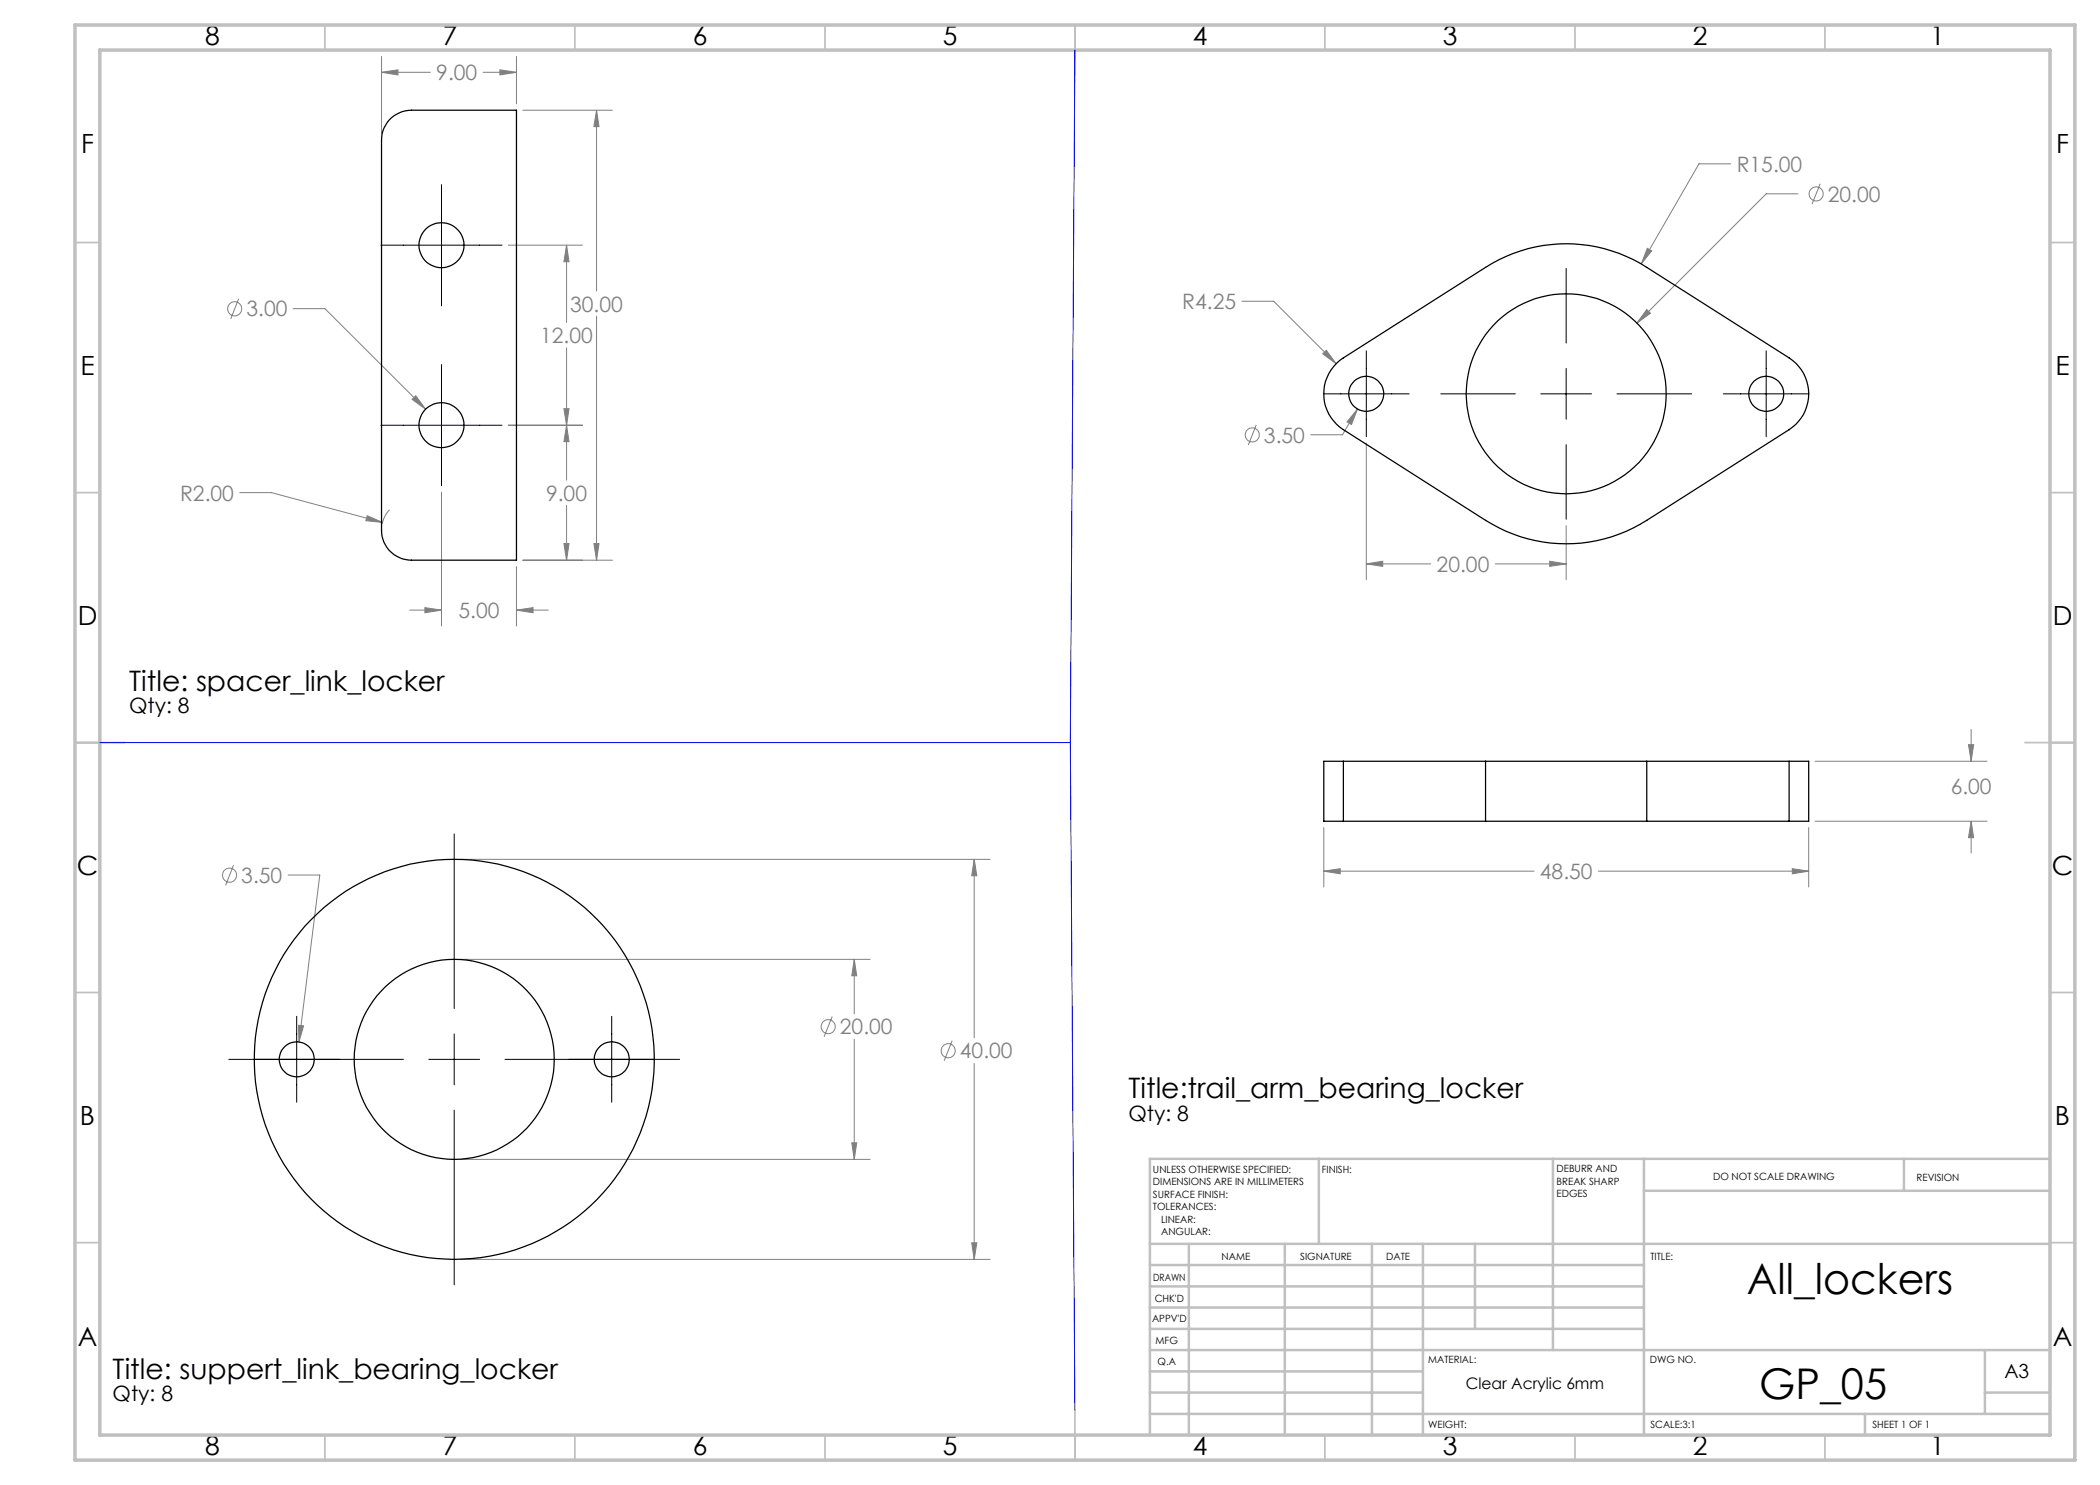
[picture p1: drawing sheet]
<svg xmlns="http://www.w3.org/2000/svg" width="420mm" height="297mm" viewBox="0 0 420 297" stroke-linecap="round" stroke-linejoin="round" font-family="sans-serif">
<g fill="none" stroke="#808080" stroke-width=".2">
<path d="M76.3 11.3v15.5M76.3 14.5h9.8M76.3 14.5l3.3-.5v1zM96.6 14.5h6.7M100 14l3.3 .5-3.3 .5zM103.3 11.3v9.5M104.6 22h17.9M119.3 22v36.2M119.3 22l.5 3.3h-1zM346.1 32.8h-6.3l-11.5 20M359.6 38.8h-6.4l-25.8 25.8M364 36.8l-1.6 4"/>
<path d="M47.7 59.8l-1.6 4M101.7 49h14.8M113.3 49v15.5M113.3 49l.5 3.3h-1zM329.5 49.7l.8 .5-2 2.6zM58.6 61.7h6.4l20.1 20.1M82.4 79.9l.7-.7 2 2.6zM113.3 69.6v26.4M119.3 63.2v48.8M248.4 60.3h6.3l12.5 12.4M264.5 70.8l.8-.7 1.9 2.6zM329.4 61.9l.7 .7-2.7 2z"/>
<path d="M47.9 98.5h6.4l22.2 6M88.3 98.4v26.8M101.7 85.1h14.8M112.8 81.7h1l-.5 3.4zM113.3 85.1l.5 3.2h-1zM251.2 85l-1.5 4M271.5 81.8l-1.2 3.1-.9-.5zM271.5 81.8l-3 5.2h-6.4M273.3 88.6v27.4M73.4 103.1l3.1 1.4-3.3-.4zM77.9 101.9a6 6 0 0 0-1.5 2.9M103.3 113.3v11.9"/>
<path d="M104.6 112h17.9M112.8 108.7h1l-.5 3.3zM113.3 101.1v10.9M118.8 108.7h1l-.5 3.3zM273.3 112.8l3.2-.5v1zM273.3 112.8h12.8M299 112.8h14.2M310 112.3l3.2 .5-3.2 .5zM313.2 105.1v10.9M82 122h6.3M85 121.5l3.3 .5-3.3 .6zM103.3 122h6.3"/>
<path d="M103.3 122l3.3-.5v1.1zM363 152.3h34.4M393.7 148.9h1l-.5 3.4zM394.2 145.9v6.4M46.7 173l-1.6 4.1M57.6 175h6.4l-4.2 33.4M92.1 171.9h105.9M194.8 171.9v35.7M194.8 171.9l.6 3.3h-1.1zM264.8 174.2l3.2-.5v1.1zM264.8 165.5v11.9M264.8 174.2h42"/>
<path d="M319.7 174.2h42M358.5 173.7l3.2 .5-3.2 .6zM361.7 165.5v11.9M363 164.2h34.4M394.2 164.2v6.4M394.2 164.2l.5 3.3h-1zM92.1 191.9h81.9M170.9 191.9v10.9M170.9 191.9l.4 3.3h-.9zM59.7 205.1l1 .1-.9 3.2zM166.4 203.3l-1.6 4.1M170.9 207.9v24"/>
<path d="M190.4 208.1l-1.6 4.1M194.8 212.7v39.2M92.1 231.9h81.9M170.4 228.6h.9l-.4 3.3zM92.1 251.9h105.9M194.3 248.6h1.1l-.6 3.3z"/>
<circle cx="363.2" cy="38.8" r="1.41"/>
<circle cx="46.9" cy="61.8" r="1.41"/>
<circle cx="250.4" cy="87" r="1.41"/>
<circle cx="45.9" cy="175" r="1.41"/>
<circle cx="165.6" cy="205.3" r="1.41"/>
<circle cx="189.7" cy="210.2" r="1.41"/>
</g>
<g fill="none" stroke="#000" stroke-width=".2">
<path d="M88.3 36.9v24.3M76.2 49h24.2M313.2 53.7v14.9M88.3 72.9v24.3M264.7 78.8h17.1M273.3 70.2v17.1M288.1 78.8h15M308.2 78.8h10.1M313.2 73.7v10.2M323.4 78.8h14.9M344.7 78.8h17.1M353.2 70.2v17.1"/>
<path d="M76.2 85.1h24.2M313.2 88.9v15M90.8 166.8v34.9M45.8 211.9h34.9M59.3 203.3v17.1M85.8 211.9h10.1M90.8 206.8v10.2M101 211.9h34.9M122.3 203.3v17.1M90.8 222v35"/>
</g>
<g fill="none" stroke="#c0c0c0" stroke-width=".35">
<path d="M65 5v5M115 5v5M165 5v5M215 5v10M265 5v5M315 5v5M365 5v5M15 48.5h5M410 48.5h5M15 98.5h5M410 98.5h5M15 148.5h10"/>
<path d="M405 148.5h10M15 198.5h5M410 198.5h5M15 248.5h5M410 248.5h5M65 287v5M115 287v5M165 287v5M215 282v10M265 287v5M315 287v5M365 287v5"/>
</g>
<g fill="none" stroke="#c0c0c0" stroke-width=".5">
<path d="M263.8 231.8v17M310.6 231.8v38.2M328.8 231.8v55.2M328.8 238.2h81.2M380.8 231.8v6.4M410 231.8h-180v55.2M230 248.8h180M230 257.3h98.8M230 253h98.8M237.8 248.8v38.2M257 248.8v38.2M274.4 248.8v38.2"/>
<path d="M284.6 248.8v38.2M295 248.8v17M230 265.8h98.8M230 261.5h98.8M230 278.5h54.6M230 274.3h54.6M230 270h180M397 278.5h13M397 270v12.8M230 282.8h180M373 282.8v4.2"/>
</g>
<path d="M15 5h400v287h-400zM20 10h390v277h-390z" fill="none" stroke="#c0c0c0" stroke-width=".7"/>
<path d="M215 10l-.9 138.5M20 148.5h194.1M214.1 148.5l.9 133.5" fill="none" stroke="#00f" stroke-width=".2"/>
<path d="M118.8 108.7h1l-.5 3.3zM119.3 22l.5 3.3h-1zM76.3 14.5l3.3-.5v1zM100 14l3.3 .5-3.3 .5zM113.3 85.1l.5 3.2h-1zM112.8 108.7h1l-.5 3.3zM113.3 49l.5 3.3h-1zM112.8 81.7h1l-.5 3.4zM85 121.5l3.3 .5-3.3 .6zM103.3 122l3.3-.5v1.1zM82.4 79.9l2.7 1.9-2-2.6zM73.4 103.1l-.2 1 3.3 .4zM329.4 61.9l-2 2.7 2.7-2zM329.5 49.7l-1.2 3.1 2-2.6zM264.5 70.8l2.7 1.9-1.9-2.6zM271.5 81.8l-2.1 2.6 .9 .5zM273.3 112.8l3.2-.5v1zM310 112.3l3.2 .5-3.2 .5zM194.8 171.9l.6 3.3h-1.1zM194.3 248.6h1.1l-.6 3.3zM170.9 191.9l.4 3.3h-.9zM170.4 228.6h.9l-.4 3.3zM59.7 205.1l.1 3.3 .9-3.2zM394.2 164.2l.5 3.3h-1zM393.7 148.9h1l-.5 3.4zM358.5 173.7l3.2 .5-3.2 .6zM264.8 174.2l3.2-.5v1.1z" fill="#808080"/>
<g fill="none" stroke="#000" stroke-width=".25">
<path d="M78.3 23.6l1-.7a5.5 5.5 0 0 1 3-.9h21v90h-21a6 6 0 0 1-6-6v-78a5.9 5.9 0 0 1 2-4.4zM267.3 72.6l1.4-1 28.4-18.1a29.9 29.9 0 0 1 32.3 0l28.4 18.1a8.5 8.5 0 0 1 0 14.3l-28.4 18.2a30 30 0 0 1-32.3 0l-28.4-18.2a8.5 8.5 0 0 1-1.4-13.3zM268.7 152.3h-3.9v11.9h3.9M268.7 152.3h28.4M268.7 152.3v11.9M297.1 152.3h32.3M297.1 152.3v11.9M329.4 152.3v11.9M329.4 152.3h28.4M357.8 152.3h3.9v11.9h-3.9M357.8 152.3v11.9M268.7 164.2h28.4"/>
<path d="M297.1 164.2h32.3M329.4 164.2h28.4"/>
<circle cx="88.3" cy="49" r="4.5"/>
<circle cx="273.2" cy="78.8" r="3.5"/>
<circle cx="313.3" cy="78.8" r="20"/>
<circle cx="353.2" cy="78.8" r="3.5"/>
<circle cx="88.3" cy="85" r="4.5"/>
<circle cx="59.3" cy="211.9" r="3.5"/>
<circle cx="90.8" cy="211.9" r="40"/>
<circle cx="90.9" cy="211.9" r="20"/>
<circle cx="122.3" cy="211.9" r="3.5"/>
</g>
<g font-size="8.5">
<text x="349.4" y="258.8">All_lockers</text>
<text x="351.8" y="279.7">GP_05</text>
</g>
<g font-size="5.6">
<text x="25.8" y="138.2">Title: spacer_link_locker</text>
<text x="225.7" y="219.7">Title:trail_arm_bearing_locker</text>
<text x="22.5" y="275.7">Title: suppert_link_bearing_locker</text>
</g>
<g font-size="5.3">
<text x="41" y="8.9">8</text>
<text x="88.5" y="8.9">7</text>
<text x="138.5" y="8.9">6</text>
<text x="188.5" y="8.9">5</text>
<text x="238.5" y="8.9">4</text>
<text x="288.5" y="8.9">3</text>
<text x="338.5" y="8.9">2</text>
<text x="386" y="8.9">1</text>
<text x="16.2" y="30.7">F</text>
<text x="411.2" y="30.7">F</text>
<text x="16.1" y="74.9">E</text>
<text x="411.1" y="74.9">E</text>
<text x="15.5" y="124.9">D</text>
<text x="410.5" y="124.9">D</text>
<text x="15.4" y="174.9">C</text>
<text x="410.4" y="174.9">C</text>
<text x="16" y="224.9">B</text>
<text x="411" y="224.9">B</text>
<text x="15.5" y="269.2">A</text>
<text x="410.5" y="269.2">A</text>
<text x="41" y="290.9">8</text>
<text x="88.5" y="290.9">7</text>
<text x="138.5" y="290.9">6</text>
<text x="188.5" y="290.9">5</text>
<text x="238.5" y="290.9">4</text>
<text x="288.5" y="290.9">3</text>
<text x="338.5" y="290.9">2</text>
<text x="386" y="290.9">1</text>
</g>
<g font-size="4.2" fill="#808080">
<text x="87.3" y="16.1">9.00</text>
<text x="347.3" y="34.3">R15.00</text>
<text x="365.6" y="40.3">20.00</text>
<text x="49.3" y="63.3">3.00</text>
<text x="114" y="62.3">30.00</text>
<text x="236.5" y="61.8">R4.25</text>
<text x="108" y="68.6">12.00</text>
<text x="252.8" y="88.5">3.50</text>
<text x="36" y="100.1">R2.00</text>
<text x="109.2" y="100.1">9.00</text>
<text x="287.3" y="114.4">20.00</text>
<text x="91.7" y="123.6">5.00</text>
<text x="390.1" y="158.8">6.00</text>
<text x="48.3" y="176.6">3.50</text>
<text x="308" y="175.8">48.50</text>
<text x="168" y="206.9">20.00</text>
<text x="192" y="211.7">40.00</text>
</g>
<g font-size="4.2">
<text x="25.8" y="142.6">Qty: 8</text>
<text x="225.7" y="224.1">Qty: 8</text>
<text x="22.5" y="280.2">Qty: 8</text>
</g>
<text font-size="3.9" x="400.9" y="275.5">A3</text>
<text font-size="3.2" x="293.1" y="277.9">Clear Acrylic 6mm</text>
<g font-size="2">
<text x="230.6" y="234.6">UNLESS OTHERWISE SPECIFIED:</text>
<text x="230.6" y="237.1">DIMENSIONS ARE IN MILLIMETERS</text>
<text x="230.6" y="239.6">SURFACE FINISH:</text>
<text x="264.4" y="234.6">FINISH:</text>
<text x="311.3" y="234.5">DEBURR AND</text>
<text x="311.3" y="237">BREAK SHARP</text>
<text x="311.3" y="239.5">EDGES</text>
<text x="342.6" y="236">DO NOT SCALE DRAWING</text>
<text x="383.3" y="236.2">REVISION</text>
<text x="230.6" y="242.1">TOLERANCES:</text>
<text x="232.2" y="244.6">LINEAR:</text>
<text x="232.2" y="247.1">ANGULAR:</text>
<text x="244.3" y="252">NAME</text>
<text x="260" y="251.9">SIGNATURE</text>
<text x="277.2" y="251.9">DATE</text>
<text x="330.1" y="251.9">TITLE:</text>
<text x="230.6" y="256.1">DRAWN</text>
<text x="230.9" y="260.3">CHK'D</text>
<text x="230.4" y="264.4">APPV'D</text>
<text x="231.1" y="268.8">MFG</text>
<text x="231.5" y="273">Q.A</text>
<text x="285.6" y="272.5">MATERIAL:</text>
<text x="330" y="272.5">DWG NO.</text>
<text x="285.6" y="285.5">WEIGHT:</text>
<text x="330.1" y="285.6">SCALE:3:1</text>
<text x="374.5" y="285.6">SHEET 1 OF 1</text>
</g>
</svg>
